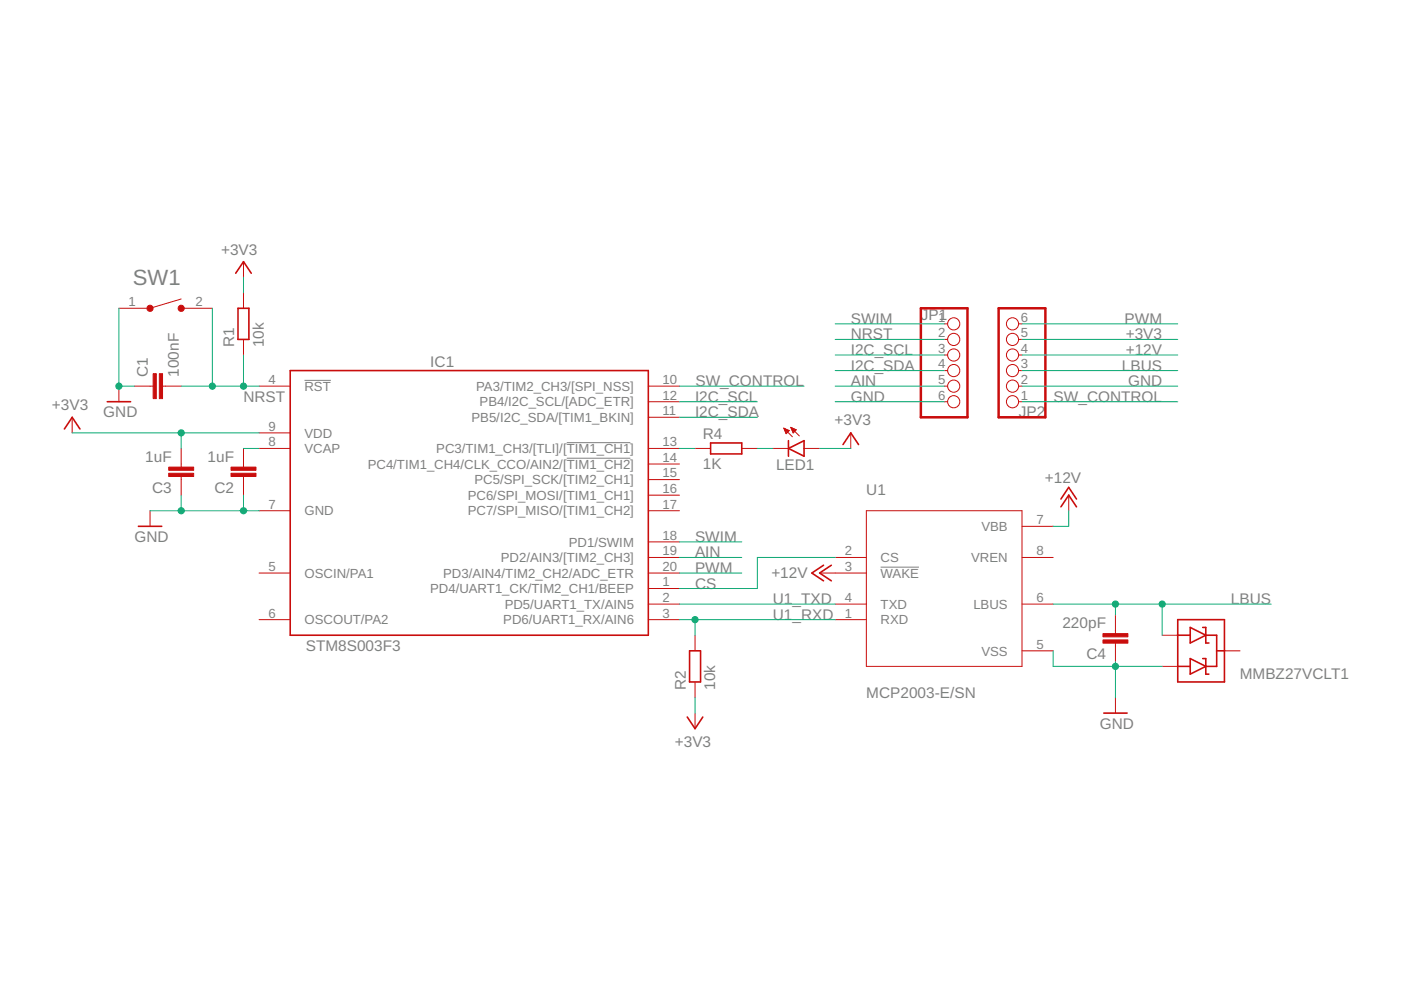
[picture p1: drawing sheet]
<svg xmlns="http://www.w3.org/2000/svg" width="297mm" height="210mm" viewBox="0 0 297 210" stroke-linecap="round" stroke-linejoin="round" font-family="sans-serif">
<path d="M64.6 80.6h5.5M120.2 93.9h13.4M120.2 97.2h13.4M186.7 120.2h8.1" fill="none" stroke="#808080" stroke-width=".21"/>
<g fill="none" stroke="#c90d0c" stroke-width=".34">
<path d="M50 57.9l1.6-2.4 1.7 2.4M50.5 65.4h2.3v6.6h-2.3zM61.5 78.6h76v56.1h-76zM13.7 91l1.6-2.5 1.7 2.5M22.7 85.2h5M150.7 93.9h6.6v2.3h-6.6zM167.2 95.1l3.3-1.7v3.3zM167.2 93.4v3.3M178.7 94.3l1.7-2.5 1.6 2.5M29.3 111.6h5M174.6 119.8l-2.5 1.7 2.5 1.6M176.3 119.8l-2.5 1.7 2.5 1.6"/>
<path d="M224.9 107.5l1.7-2.5 1.6 2.5M224.9 105.8l1.7-2.5 1.6 2.5M146.2 138h2.3v6.6h-2.3zM249.7 134.7h2.6M249.7 131.4h9.9v13.2h-9.9zM252.3 139.6l3.4 1.7-3.4 1.6zM252.3 133l3.4 1.7-3.4 1.6zM255 133h.7v3.3h.6M255 139.6h.7v3.3h.6M255.7 134.7h2.3v6.6h-2.3M258 138h1.6M145.7 152l1.7 2.5 1.6-2.5"/>
<path d="M234 151.2h5M249.7 141.3h2.6"/>
</g>
<g fill="none" stroke="#c90d0c" stroke-width=".21">
<path d="M51.6 55.5v3.3M38.4 63.4l-6.6 2h-6.6M38.4 65.4h6.6M51.6 62.1v3.3M51.6 72v3.3M200.2 68.7h.7M200.2 72h.7M200.2 75.3h.7M200.2 78.6h.7M216 68.7h.7M216 72h.7M216 75.3h.7"/>
<path d="M216 78.6h.7M15.3 88.5v3.3M25.2 81.9v3.3M28.5 81.9h4M34.5 81.9h3.9M38.4 95.1v3.9M51.6 95.1v3.9M54.9 91.8h6.6M54.9 95.1h6.6M54.9 81.9h6.6M137.5 95.1h6.6M137.5 81.9h6.6"/>
<path d="M137.5 85.2h6.6M137.5 88.5h6.6M137.5 98.4h6.6M147.4 95.1h3.3M157.3 95.1h3.3M163.9 95.1h3.3M166.2 90.8l1.8 1.8M166.2 90.8l1.1 .5-.6 .6zM166.2 90.9h.3M166.3 91.1h.6M166.4 91.3h.9M166.5 91.4h.7"/>
<path d="M166.5 91.6h.5M166.6 91.8h.3M166.7 91.9h.1M167.7 90.6l1.8 1.8M167.7 90.6l1.1 .5-.6 .7M167.7 90.6l.5 1.2M167.7 90.8h.3M167.8 90.9h.6M167.9 91.1h.9M167.9 91.3h.8M168 91.4h.5M168.1 91.6h.2"/>
<path d="M168.1 91.8h.1M170.5 95.1h3.3M180.4 91.8v3.3M200.2 81.9h.7M200.2 85.2h.7M216 81.9h.7M216 85.2h.7M31.8 108.3v3.3M38.4 101v4M51.6 101v4M54.9 108.3h6.6M137.5 108.3h6.6"/>
<path d="M137.5 101.7h6.6M137.5 105h6.6M137.5 114.9h6.6M137.5 118.2h6.6M177.1 118.2h6.6M183.7 108.3h33v33h-33zM216.7 118.2h6.6M216.7 111.6h6.6M226.6 105v3.3M54.9 121.5h6.6M54.9 131.4h6.6M137.5 121.5h6.6"/>
<path d="M137.5 131.4h6.6M137.5 124.8h6.6M137.5 128.1h6.6M147.4 134.7v3.3M173.8 121.5h9.9M177.1 131.4h6.6M177.1 128.1h6.6M216.7 128.1h6.6M216.7 138h6.6M236.5 130.4v4M236.5 136.3v4M246.4 134.7h3.3"/>
<path d="M259.6 138h3.3M147.4 144.6v3.3M147.4 151.2v3.3M236.5 147.9v3.3M246.4 141.3h3.3"/>
<circle cx="202.2" cy="72" r="1.29"/>
<circle cx="202.2" cy="68.7" r="1.29"/>
<circle cx="202.2" cy="78.6" r="1.29"/>
<circle cx="202.2" cy="75.3" r="1.29"/>
<circle cx="214.7" cy="72" r="1.29"/>
<circle cx="214.7" cy="68.7" r="1.29"/>
<circle cx="214.7" cy="78.6" r="1.29"/>
<circle cx="214.7" cy="75.3" r="1.29"/>
<circle cx="202.2" cy="81.9" r="1.29"/>
<circle cx="202.2" cy="85.2" r="1.29"/>
<circle cx="214.7" cy="85.2" r="1.29"/>
<circle cx="214.7" cy="81.9" r="1.29"/>
</g>
<g fill="#c90d0c" stroke="#c90d0c" stroke-width=".21">
<path d="M33.8 79.2h.7v5.3h-.7z"/>
<path d="M32.5 79.2h.6v5.3h-.6z"/>
<path d="M49 99h5.3v.7h-5.3z"/>
<path d="M49 100.4h5.3v.6h-5.3z"/>
<path d="M35.8 99h5.3v.7h-5.3z"/>
<path d="M35.8 100.4h5.3v.6h-5.3z"/>
<path d="M233.8 134.3h5.3v.7h-5.3z"/>
<path d="M233.8 135.7h5.3v.7h-5.3z"/>
</g>
<g fill="#c90d0c" stroke="#c90d0c" stroke-width=".21">
<circle cx="38.4" cy="65.4" r=".66"/>
<circle cx="31.8" cy="65.4" r=".66"/>
</g>
<path d="M195.2 65.4h9.9v23.1h-9.9zM211.7 65.4h9.9v23.1h-9.9z" fill="none" stroke="#c90d0c" stroke-width=".53"/>
<g fill="none" stroke="#0dab76" stroke-width=".21">
<path d="M51.6 58.8v3.3M25.2 65.4v16.5h3.3M45 65.4v16.5M51.6 75.3v6.6M177.1 75.3h23.1M177.1 72h23.1M177.1 78.6h23.1M177.1 68.7h23.1M216.7 75.3h33M216.7 72h33M216.7 78.6h33M216.7 68.7h33"/>
<path d="M15.3 91.8h39.6M38.4 81.9h16.5M38.4 91.8v3.3M51.6 95.1h3.3M144.1 95.1h3.3M144.1 81.9h26.4M144.1 85.2h16.5M144.1 88.5h16.5M160.6 95.1h3.3M173.8 95.1h6.6M177.1 81.9h23.1M177.1 85.2h23.1"/>
<path d="M216.7 81.9h33M216.7 85.2h33M31.8 108.3h23.1M38.4 105v3.3M51.6 105v3.3M144.1 114.9h13.2M144.1 118.2h13.2M177.1 118.2h-16.5v6.6h-16.5M226.6 108.3v3.3h-3.3M144.1 131.4h33M144.1 128.1h33M144.1 121.5h13.2"/>
<path d="M147.4 131.4v3.3M223.3 138v3.3h23.1M223.3 128.1h46.2M236.5 128.1v2.3M246.4 128.1v6.6M147.4 147.9v3.3M236.5 140.3v7.6"/>
</g>
<g fill="#0dab76" stroke="#0dab76" stroke-width=".21">
<circle cx="25.2" cy="81.9" r=".66"/>
<circle cx="51.6" cy="108.3" r=".66"/>
<circle cx="38.4" cy="108.3" r=".66"/>
<circle cx="236.5" cy="141.3" r=".66"/>
<circle cx="51.6" cy="81.9" r=".66"/>
<circle cx="45" cy="81.9" r=".66"/>
<circle cx="38.4" cy="91.8" r=".66"/>
<circle cx="147.4" cy="131.4" r=".66"/>
<circle cx="236.5" cy="128.1" r=".66"/>
<circle cx="246.4" cy="128.1" r=".66"/>
</g>
<text font-size="4.7" fill="#808080" x="28.2" y="60.4">SW1</text>
<g font-size="3.3" fill="#808080">
<text x="46.9" y="54.1">+3V3</text>
<text x="180.4" y="72">NRST</text>
<text x="180.4" y="68.7">SWIM</text>
<text x="195.2" y="67.8">JP1</text>
<text x="238.4" y="68.7">PWM</text>
<text x="238.7" y="72">+3V3</text>
<text x="49.7" y="73.6" transform="rotate(-90 49.7 73.6)">R1</text>
<text x="55.9" y="73.6" transform="rotate(-90 55.9 73.6)">10k</text>
<text x="91.2" y="77.9">IC1</text>
<text x="180.4" y="75.3">I2C_SCL</text>
<text x="238.7" y="75.3">+12V</text>
<text x="31.3" y="79.9" transform="rotate(-90 31.3 79.9)">C1</text>
<text x="37.9" y="79.9" transform="rotate(-90 37.9 79.9)">100nF</text>
<text x="147.5" y="81.9">SW_CONTROL</text>
<text x="180.4" y="78.6">I2C_SDA</text>
<text x="180.4" y="81.9">AIN</text>
<text x="237.9" y="78.6">LBUS</text>
<text x="239.2" y="81.9">GND</text>
<text x="11" y="86.8">+3V3</text>
<text x="21.9" y="88.5">GND</text>
<text x="51.6" y="85.2">NRST</text>
<text x="147.4" y="85.2">I2C_SCL</text>
<text x="147.4" y="88.5">I2C_SDA</text>
<text x="180.4" y="85.2">GND</text>
<text x="216" y="88.3">JP2</text>
<text x="223.4" y="85.2">SW_CONTROL</text>
<text x="149" y="93.1">R4</text>
<text x="176.9" y="90.1">+3V3</text>
<text x="30.8" y="97.9">1uF</text>
<text x="44" y="97.9">1uF</text>
<text x="149" y="99.4">1K</text>
<text x="164.5" y="99.7">LED1</text>
<text x="32.3" y="104.5">C3</text>
<text x="45.5" y="104.5">C2</text>
<text x="183.7" y="105">U1</text>
<text x="221.5" y="102.3">+12V</text>
<text x="28.5" y="114.9">GND</text>
<text x="147.4" y="114.9">SWIM</text>
<text x="147.4" y="118.2">AIN</text>
<text x="147.4" y="124.8">CS</text>
<text x="147.4" y="121.5">PWM</text>
<text x="163.5" y="122.5">+12V</text>
<text x="163.9" y="131.4">U1_RXD</text>
<text x="163.9" y="128.1">U1_TXD</text>
<text x="261" y="128.1">LBUS</text>
<text x="64.8" y="138">STM8S003F3</text>
<text x="225.2" y="133.2">220pF</text>
<text x="230.3" y="139.8">C4</text>
<text x="262.9" y="143.9">MMBZ27VCLT1</text>
<text x="145.4" y="146.2" transform="rotate(-90 145.4 146.2)">R2</text>
<text x="151.7" y="146.2" transform="rotate(-90 151.7 146.2)">10k</text>
<text x="183.7" y="147.9">MCP2003-E/SN</text>
<text x="233.2" y="154.5">GND</text>
<text x="143.1" y="158.5">+3V3</text>
</g>
<g font-size="2.8" fill="#808080">
<text x="27.2" y="64.9">1</text>
<text x="41.5" y="64.9">2</text>
<text x="198.9" y="68.2">1</text>
<text x="198.9" y="71.5">2</text>
<text x="216.4" y="71.5">5</text>
<text x="216.4" y="68.2">6</text>
<text x="198.9" y="74.8">3</text>
<text x="216.4" y="74.8">4</text>
<text x="56.9" y="81.4">4</text>
<text x="64.6" y="82.9">RST</text>
<text x="101" y="82.9">PA3/TIM2_CH3/[SPI_NSS]</text>
<text x="140.5" y="81.4">10</text>
<text x="198.9" y="78.1">4</text>
<text x="198.9" y="81.4">5</text>
<text x="216.4" y="81.4">2</text>
<text x="216.4" y="78.1">3</text>
<text x="100" y="89.5">PB5/I2C_SDA/[TIM1_BKIN]</text>
<text x="101.7" y="86.2">PB4/I2C_SCL/[ADC_ETR]</text>
<text x="140.5" y="84.7">12</text>
<text x="140.5" y="88">11</text>
<text x="198.9" y="84.7">6</text>
<text x="216.4" y="84.7">1</text>
<text x="56.9" y="91.3">9</text>
<text x="56.9" y="94.6">8</text>
<text x="64.6" y="92.8">VDD</text>
<text x="140.5" y="94.6">13</text>
<text x="64.6" y="96.1">VCAP</text>
<text x="78" y="99.4">PC4/TIM1_CH4/CLK_CCO/AIN2/[TIM1_CH2]</text>
<text x="92.5" y="96.1">PC3/TIM1_CH3/[TLI]/[TIM1_CH1]</text>
<text x="140.5" y="97.9">14</text>
<text x="140.5" y="101.2">15</text>
<text x="56.9" y="107.8">7</text>
<text x="99.2" y="106">PC6/SPI_MOSI/[TIM1_CH1]</text>
<text x="100.6" y="102.7">PC5/SPI_SCK/[TIM2_CH1]</text>
<text x="140.5" y="104.5">16</text>
<text x="140.5" y="107.8">17</text>
<text x="64.6" y="109.3">GND</text>
<text x="99.2" y="109.3">PC7/SPI_MISO/[TIM1_CH2]</text>
<text x="208.1" y="112.6">VBB</text>
<text x="219.7" y="111.1">7</text>
<text x="106.2" y="119.2">PD2/AIN3/[TIM2_CH3]</text>
<text x="120.6" y="115.9">PD1/SWIM</text>
<text x="140.5" y="114.4">18</text>
<text x="140.5" y="117.7">19</text>
<text x="179.1" y="117.7">2</text>
<text x="186.7" y="119.2">CS</text>
<text x="205.9" y="119.2">VREN</text>
<text x="219.7" y="117.7">8</text>
<text x="56.9" y="121">5</text>
<text x="64.6" y="122.5">OSCIN/PA1</text>
<text x="91.2" y="125.8">PD4/UART1_CK/TIM2_CH1/BEEP</text>
<text x="93.9" y="122.5">PD3/AIN4/TIM2_CH2/ADC_ETR</text>
<text x="140.5" y="121">20</text>
<text x="140.5" y="124.3">1</text>
<text x="179.1" y="121">3</text>
<text x="186.7" y="122.5">WAKE</text>
<text x="56.9" y="130.9">6</text>
<text x="107" y="129.1">PD5/UART1_TX/AIN5</text>
<text x="140.5" y="127.6">2</text>
<text x="140.5" y="130.9">3</text>
<text x="179.1" y="130.9">1</text>
<text x="179.1" y="127.6">4</text>
<text x="186.7" y="129.1">TXD</text>
<text x="206.4" y="129.1">LBUS</text>
<text x="219.7" y="127.6">6</text>
<text x="64.6" y="132.4">OSCOUT/PA2</text>
<text x="106.7" y="132.4">PD6/UART1_RX/AIN6</text>
<text x="186.7" y="132.4">RXD</text>
<text x="219.7" y="137.5">5</text>
<text x="208.1" y="139">VSS</text>
</g>
</svg>
